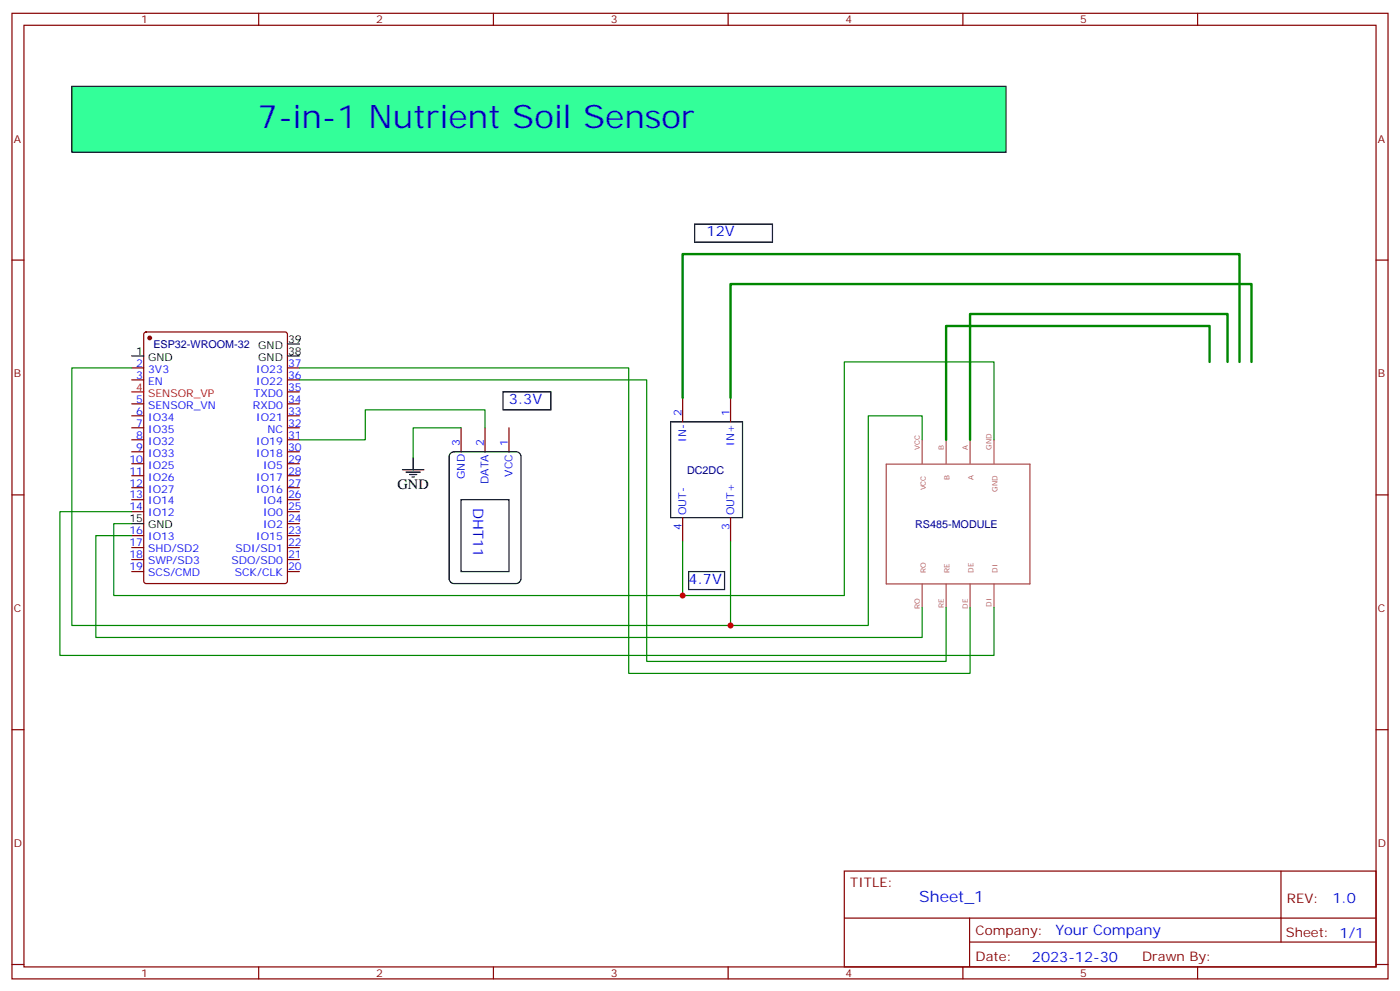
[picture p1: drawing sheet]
<svg xmlns="http://www.w3.org/2000/svg" width="412mm" height="292mm" viewBox="0 0 412 292" stroke-linecap="round" stroke-linejoin="round" font-family="sans-serif">
<g fill="none" stroke="#870000" stroke-width=".35">
<path d="M3.5 3.9h405.4v284.4h-405.4zM7.1 7.4h398.2v277.3h-398.2zM76.2 3.9v3.5M145.3 3.9v3.5M214.5 3.9v3.5M283.6 3.9v3.5M352.8 3.9v3.5M3.5 76.6h3.6M405.3 76.6h3.6M42.6 98l.4-.2h41l.6 .4 .1 72.9-.5 .7h-41.2l-.6-.4-.1-72.9zM38.8 108.3h3.5M38.8 111.9h3.5"/>
<path d="M38.8 118.9h3.5M84.7 108.3h3.5M84.7 111.9h3.5M84.7 118.9h3.5M84.7 115.4h3.5M201.1 117.2v7M215.2 117.2v7M38.8 122.4h3.5M38.8 126h3.5M38.8 129.5h3.5M38.8 133h3.5M38.8 136.6h3.5"/>
<path d="M84.7 122.4h3.5M84.7 126h3.5M84.7 129.5h3.5M84.7 133h3.5M84.7 136.6h3.5M135.8 126v7M142.9 126v7M149.9 126v7M3.5 145.7h3.6M38.8 140.1h3.5M38.8 143.6h3.5M38.8 147.1h3.5"/>
<path d="M38.8 150.7h3.5M38.8 157.7h3.5M84.7 140.1h3.5M84.7 143.6h3.5M84.7 147.1h3.5M84.7 150.7h3.5M84.7 157.7h3.5M84.7 154.2h3.5M201.1 152.4v7.1M215.2 152.4v7.1M405.3 145.7h3.6M38.8 161.3h3.5"/>
<path d="M38.8 164.8h3.5M38.8 168.3h3.5M84.7 161.3h3.5M84.7 164.8h3.5M84.7 168.3h3.5M3.5 214.9h3.6M405.3 214.9h3.6M248.7 256.5h156.6v28.2h-156.6zM377.3 256.5v20.9M248.7 270.4h156.5M285.6 277.4h119.6M285.6 270.4v14.1"/>
<path d="M3.5 284h3.6M76.2 284.7v3.6M145.3 284.7v3.6M214.5 284.7v3.6M283.6 284.7v3.6M352.8 284.7v3.6M405.3 284h3.6"/>
</g>
<path d="M38.8 104.8h3.5M84.7 104.8h3.5M84.7 101.3h3.5M118.5 138.3h6.4M119.6 139h4.2M120.6 139.7h2.2M121.7 134.8v3.5M132.6 133.6l1.1-.6h18.3a1.41 1.41 0 0 1 1.5 1.4v36a1.51 1.51 0 0 1-1.5 1.4h-18.3a1.51 1.51 0 0 1-1.4-1.4v-36zM197.6 124.2h21.1v28.2h-21.1zM38.8 154.2h3.5M121.4 140.4h.7M135.8 147.1h14.1v21.2h-14.1z" fill="none" stroke="#000" stroke-width=".35"/>
<path d="M261.1 136.7h42.3v35.2h-42.3zM271.6 129.5v6.9M278.7 129.5v6.9M285.8 129.5v6.9M292.8 129.5v6.9M271.6 171.9v7M278.7 171.9v7M285.8 171.9v7M292.8 171.9v7" fill="none" stroke="#a64a4a" stroke-width=".35"/>
<circle cx="44.1" cy="99.5" r=".53" fill="#870000" stroke="#870000" stroke-width=".35"/>
<path d="M38.8 115.4h3.5" fill="none" stroke="#f00" stroke-width=".35"/>
<path d="M38.8 108.3h-17.6v75.9h234.6v-61.8h15.8v7.1M88.2 108.3h97v90h100.6v-19.4M88.2 111.9h102.3v82.9h88.2v-15.9M135.8 126h-14.1v8.8M142.9 126v-5.3h-35.3v8.8h-19.4M292.8 129.5v-22.9h-44.1v68.8h-215.2v-21.2h5.3M38.8 150.7h-21.2v42.3h275.2v-14.1M38.8 157.7h-10.6v30h243.4v-8.8M201.1 159.5v15.9M215.2 159.5v24.7" fill="none" stroke="#008700" stroke-width=".35"/>
<path d="M356.3 106.6v-10.6h-77.6v33.5M361.6 106.6v-14.1h-75.8v37M365.1 106.6v-31.8h-164v42.4M368.7 106.6v-23h-153.5v33.6" fill="none" stroke="#008700" stroke-width=".71"/>
<path d="M21.2 25.4h275.1v19.4h-275.1z" fill="#3f9" stroke="#000" stroke-width=".35"/>
<path d="M204.6 66h22.9v5.3h-22.9zM148.2 115.4h14.1v5.3h-14.1zM202.8 168.3h10.6v5.3h-10.6z" fill="none" stroke="#000" stroke-width=".35"/>
<g fill="#c00">
<circle cx="215.2" cy="184.2" r=".88"/>
<circle cx="201.1" cy="175.4" r=".88"/>
</g>
<text font-size="9.5" fill="#00f" x="75.8" y="37.8">7-in-1 Nutrient Soil Sensor</text>
<text font-size="4.6" fill="#00f" x="270.8" y="265.5">Sheet_1</text>
<g font-size="4.2" fill="#00f">
<text x="208.1" y="69.5">12V</text>
<text x="149.9" y="118.9">3.3V</text>
<text x="139.3" y="149.6" transform="rotate(90 139.3 149.6)">DHT11</text>
<text x="202.8" y="171.8">4.7V</text>
<text x="392.5" y="265.8">1.0</text>
<text x="310.9" y="275.3">Your Company</text>
<text x="304" y="283.1">2023-12-30</text>
</g>
<text font-size="4.2" x="117.1" y="144">GND</text>
<g font-size="3.9" fill="#800">
<text x="250.5" y="261.1">TITLE:</text>
<text x="379.1" y="265.8">REV:</text>
<text x="287.4" y="275.3">Company:</text>
<text x="378.7" y="275.9">Sheet: 1/1</text>
<text x="287.4" y="283">Date:</text>
<text x="336.4" y="283.1">Drawn By:</text>
</g>
<g font-size="3.2" fill="#800">
<text x="41.6" y="6.9">1</text>
<text x="110.8" y="6.9">2</text>
<text x="179.9" y="6.9">3</text>
<text x="249.1" y="6.9">4</text>
<text x="318.2" y="6.9">5</text>
<text x="4.1" y="42">A</text>
<text x="405.9" y="42">A</text>
<text x="4.1" y="111.2">B</text>
<text x="405.9" y="111.2">B</text>
<text x="4.1" y="180.3">C</text>
<text x="405.9" y="180.3">C</text>
<text x="4.1" y="249.4">D</text>
<text x="405.9" y="249.4">D</text>
<text x="41.6" y="287.7">1</text>
<text x="110.8" y="287.7">2</text>
<text x="179.9" y="287.7">3</text>
<text x="249.1" y="287.7">4</text>
<text x="318.2" y="287.7">5</text>
</g>
<g font-size="3.2">
<text x="84.8" y="100.9">39</text>
<text x="40.1" y="104.5">1</text>
<text x="43.6" y="106.2">GND</text>
<text x="76.1" y="106.2">GND</text>
<text x="76.1" y="102.7">GND</text>
<text x="84.8" y="104.5">38</text>
<text x="38.1" y="153.8">15</text>
<text x="43.6" y="155.6">GND</text>
</g>
<g font-size="3.2" fill="#00f">
<text x="40.1" y="108">2</text>
<text x="84.8" y="108">37</text>
<text x="40.1" y="111.5">3</text>
<text x="43.6" y="109.7">3V3</text>
<text x="43.6" y="113.3">EN</text>
<text x="75.5" y="113.3">IO22</text>
<text x="75.5" y="109.7">IO23</text>
<text x="84.8" y="111.5">36</text>
<text x="40.1" y="118.6">5</text>
<text x="74.8" y="116.8">TXD0</text>
<text x="84.8" y="118.6">34</text>
<text x="84.8" y="115">35</text>
<text x="40.1" y="122.1">6</text>
<text x="40.1" y="125.6">7</text>
<text x="43.6" y="120.3">SENSOR_VN</text>
<text x="43.6" y="123.9">IO34</text>
<text x="74.5" y="120.3">RXD0</text>
<text x="75.5" y="123.9">IO21</text>
<text x="84.8" y="125.6">32</text>
<text x="84.8" y="122.1">33</text>
<text x="200.7" y="122.4" transform="rotate(-90 200.7 122.4)">2</text>
<text x="214.8" y="122.4" transform="rotate(-90 214.8 122.4)">1</text>
<text x="40.1" y="129.2">8</text>
<text x="43.6" y="127.4">IO35</text>
<text x="43.6" y="130.9">IO32</text>
<text x="75.5" y="130.9">IO19</text>
<text x="78.8" y="127.4">NC</text>
<text x="84.8" y="129.2">31</text>
<text x="135.5" y="131.3" transform="rotate(-90 135.5 131.3)">3</text>
<text x="142.5" y="131.3" transform="rotate(-90 142.5 131.3)">2</text>
<text x="149.6" y="131.3" transform="rotate(-90 149.6 131.3)">1</text>
<text x="202.1" y="130.1" transform="rotate(-90 202.1 130.1)">IN-</text>
<text x="216.3" y="131.2" transform="rotate(-90 216.3 131.2)">IN+</text>
<text x="38.1" y="136.2">10</text>
<text x="40.1" y="132.7">9</text>
<text x="43.6" y="134.4">IO33</text>
<text x="43.6" y="138">IO25</text>
<text x="75.5" y="134.4">IO18</text>
<text x="77.5" y="138">IO5</text>
<text x="84.8" y="136.2">29</text>
<text x="84.8" y="132.7">30</text>
<text x="38.1" y="139.7">11</text>
<text x="38.1" y="143.3">12</text>
<text x="43.6" y="141.5">IO26</text>
<text x="75.5" y="141.5">IO17</text>
<text x="84.8" y="143.3">27</text>
<text x="84.8" y="139.7">28</text>
<text x="136.9" y="141" transform="rotate(-90 136.9 141)">GND</text>
<text x="143.9" y="142.5" transform="rotate(-90 143.9 142.5)">DATA</text>
<text x="151" y="140.3" transform="rotate(-90 151 140.3)">VCC</text>
<text x="38.1" y="146.8">13</text>
<text x="43.6" y="145">IO27</text>
<text x="43.6" y="148.6">IO14</text>
<text x="75.5" y="145">IO16</text>
<text x="77.5" y="148.6">IO4</text>
<text x="84.8" y="146.8">26</text>
<text x="38.1" y="150.3">14</text>
<text x="43.6" y="152.1">IO12</text>
<text x="77.5" y="155.6">IO2</text>
<text x="77.5" y="152.1">IO0</text>
<text x="84.8" y="153.8">24</text>
<text x="84.8" y="150.3">25</text>
<text x="202.1" y="151.7" transform="rotate(-90 202.1 151.7)">OUT-</text>
<text x="216.3" y="151.7" transform="rotate(-90 216.3 151.7)">OUT+</text>
<text x="38.1" y="157.4">16</text>
<text x="38.1" y="160.9">17</text>
<text x="43.6" y="159.1">IO13</text>
<text x="75.5" y="159.1">IO15</text>
<text x="84.8" y="160.9">22</text>
<text x="84.8" y="157.4">23</text>
<text x="200.7" y="156.2" transform="rotate(-90 200.7 156.2)">4</text>
<text x="214.8" y="156.2" transform="rotate(-90 214.8 156.2)">3</text>
<text x="38.1" y="164.4">18</text>
<text x="38.1" y="168">19</text>
<text x="43.6" y="162.7">SHD/SD2</text>
<text x="43.6" y="166.2">SWP/SD3</text>
<text x="68.2" y="166.2">SDO/SD0</text>
<text x="69.3" y="162.7">SDI/SD1</text>
<text x="84.8" y="168">20</text>
<text x="84.8" y="164.4">21</text>
<text x="43.6" y="169.7">SCS/CMD</text>
<text x="69.2" y="169.7">SCK/CLK</text>
</g>
<g font-size="3.2" fill="#000080">
<text x="45.2" y="102.6">ESP32-WROOM-32</text>
<text x="202.4" y="139.6">DC2DC</text>
<text x="269.6" y="155.5">RS485-MODULE</text>
</g>
<g font-size="3.2" fill="#f00">
<text x="40.1" y="115">4</text>
<text x="43.6" y="116.8">SENSOR_VP</text>
</g>
<g font-size="2.1" fill="#a54b4b">
<text x="270.9" y="132.4" transform="rotate(-90 270.9 132.4)">VCC</text>
<text x="278" y="132.4" transform="rotate(-90 278 132.4)">B</text>
<text x="285.1" y="132.4" transform="rotate(-90 285.1 132.4)">A</text>
<text x="292.1" y="132.4" transform="rotate(-90 292.1 132.4)">GND</text>
<text x="279.7" y="141.5" transform="rotate(-90 279.7 141.5)">B</text>
<text x="286.8" y="141.5" transform="rotate(-90 286.8 141.5)">A</text>
<text x="272.7" y="144.4" transform="rotate(-90 272.7 144.4)">VCC</text>
<text x="293.8" y="144.9" transform="rotate(-90 293.8 144.9)">GND</text>
<text x="272.7" y="168.6" transform="rotate(-90 272.7 168.6)">RO</text>
<text x="279.7" y="168.6" transform="rotate(-90 279.7 168.6)">RE</text>
<text x="286.8" y="168.6" transform="rotate(-90 286.8 168.6)">DE</text>
<text x="293.8" y="168.6" transform="rotate(-90 293.8 168.6)">DI</text>
<text x="270.9" y="179.4" transform="rotate(-90 270.9 179.4)">RO</text>
<text x="278" y="179" transform="rotate(-90 278 179)">RE</text>
<text x="285.1" y="179.2" transform="rotate(-90 285.1 179.2)">DE</text>
<text x="292.1" y="178.7" transform="rotate(-90 292.1 178.7)">DI</text>
</g>
</svg>
